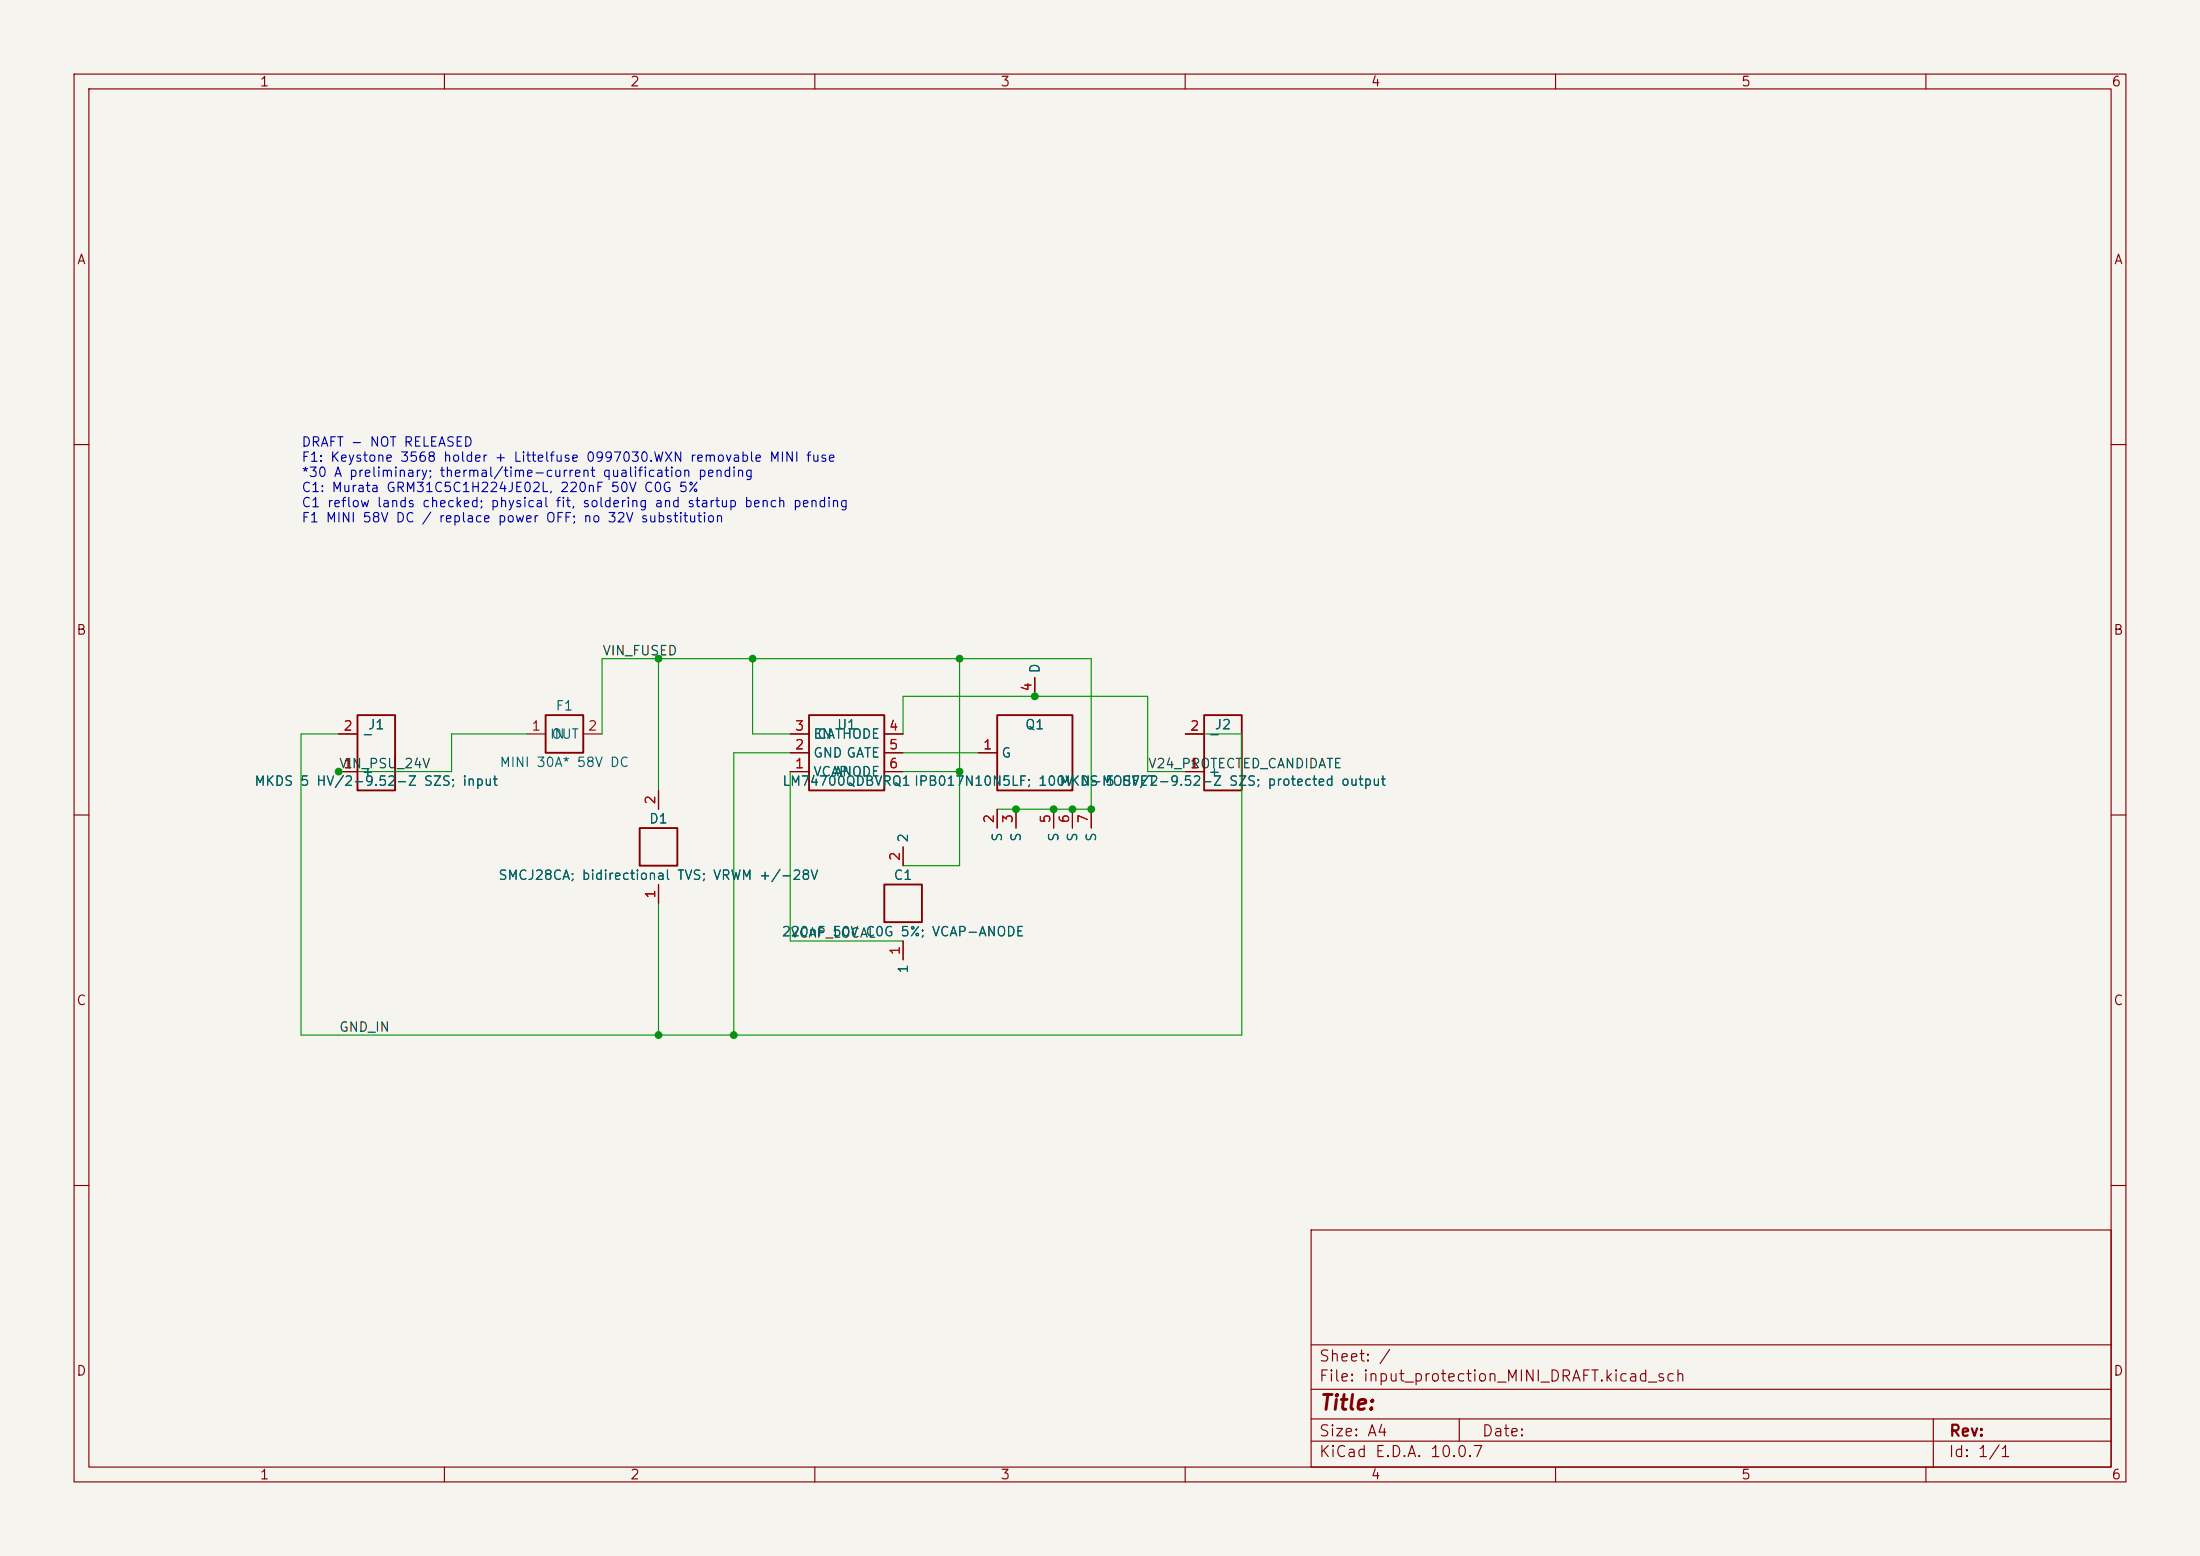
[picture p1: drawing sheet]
(kicad_sch
 (version 20250114)
 (generator "eeschema")
 (generator_version "9.0")
 (paper "A4")
 (lib_symbols
  (symbol "PWR_PORT_2_G"
  (exclude_from_sim no)
  (in_bom yes)
  (on_board yes)
  (property "Reference" "J" (at 0 -1.27 0) (effects (font (size 1.27 1.27))))
  (property "Value" "PWR_PORT_2_G" (at 0 1.27 0) (effects (font (size 1.27 1.27))))
  (property "Footprint" "" (at 0 0 0) (effects (font (size 1.27 1.27)) (hide yes)))
  (property "Datasheet" "~" (at 0 0 0) (effects (font (size 1.27 1.27)) (hide yes)))
  (symbol "PWR_PORT_2_G_0_1"
   (rectangle (start -2.54 -5.08) (end 2.54 5.08) (stroke (width 0.254) (type default)) (fill (type none))))
  (symbol "PWR_PORT_2_G_1_1"
   (pin passive line (at -5.08 -2.54 0) (length 2.54) (name "+" (effects (font (size 1.27 1.27)))) (number "1" (effects (font (size 1.27 1.27)))))
   (pin passive line (at -5.08 2.54 0) (length 2.54) (name "-" (effects (font (size 1.27 1.27)))) (number "2" (effects (font (size 1.27 1.27))))))
  (embedded_fonts no))
  (symbol "FUSE_2_G"
  (exclude_from_sim no)
  (in_bom yes)
  (on_board yes)
  (property "Reference" "F" (at 0 -1.27 0) (effects (font (size 1.27 1.27))))
  (property "Value" "FUSE_2_G" (at 0 1.27 0) (effects (font (size 1.27 1.27))))
  (property "Footprint" "" (at 0 0 0) (effects (font (size 1.27 1.27)) (hide yes)))
  (property "Datasheet" "~" (at 0 0 0) (effects (font (size 1.27 1.27)) (hide yes)))
  (symbol "FUSE_2_G_0_1"
   (rectangle (start -2.54 -2.54) (end 2.54 2.54) (stroke (width 0.254) (type default)) (fill (type none))))
  (symbol "FUSE_2_G_1_1"
   (pin passive line (at -5.08 0 0) (length 2.54) (name "IN" (effects (font (size 1.27 1.27)))) (number "1" (effects (font (size 1.27 1.27)))))
   (pin passive line (at 5.08 0 180) (length 2.54) (name "OUT" (effects (font (size 1.27 1.27)))) (number "2" (effects (font (size 1.27 1.27))))))
  (embedded_fonts no))
  (symbol "TVS_BIDIR_2_G"
  (exclude_from_sim no)
  (in_bom yes)
  (on_board yes)
  (property "Reference" "D" (at 0 -1.27 0) (effects (font (size 1.27 1.27))))
  (property "Value" "TVS_BIDIR_2_G" (at 0 1.27 0) (effects (font (size 1.27 1.27))))
  (property "Footprint" "" (at 0 0 0) (effects (font (size 1.27 1.27)) (hide yes)))
  (property "Datasheet" "https://www.diodes.com/assets/Datasheets/SMCJxxCA.pdf" (at 0 0 0) (effects (font (size 1.27 1.27)) (hide yes)))
  (symbol "TVS_BIDIR_2_G_0_1"
   (rectangle (start -2.54 -2.54) (end 2.54 2.54) (stroke (width 0.254) (type default)) (fill (type none))))
  (symbol "TVS_BIDIR_2_G_1_1"
   (pin passive line (at 0 -5.08 270) (length 2.54) (name "~" (effects (font (size 1.27 1.27)))) (number "1" (effects (font (size 1.27 1.27)))))
   (pin passive line (at 0 5.08 90) (length 2.54) (name "~" (effects (font (size 1.27 1.27)))) (number "2" (effects (font (size 1.27 1.27))))))
  (embedded_fonts no))
  (symbol "LM74700_Q1_G"
  (exclude_from_sim no)
  (in_bom yes)
  (on_board yes)
  (property "Reference" "U" (at 0 -1.27 0) (effects (font (size 1.27 1.27))))
  (property "Value" "LM74700_Q1_G" (at 0 1.27 0) (effects (font (size 1.27 1.27))))
  (property "Footprint" "" (at 0 0 0) (effects (font (size 1.27 1.27)) (hide yes)))
  (property "Datasheet" "https://www.ti.com/lit/ds/symlink/lm74700-q1.pdf" (at 0 0 0) (effects (font (size 1.27 1.27)) (hide yes)))
  (symbol "LM74700_Q1_G_0_1"
   (rectangle (start -5.08 -5.08) (end 5.08 5.08) (stroke (width 0.254) (type default)) (fill (type none))))
  (symbol "LM74700_Q1_G_1_1"
   (pin passive line (at -7.62 -2.54 0) (length 2.54) (name "VCAP" (effects (font (size 1.27 1.27)))) (number "1" (effects (font (size 1.27 1.27)))))
   (pin power_in line (at -7.62 0 0) (length 2.54) (name "GND" (effects (font (size 1.27 1.27)))) (number "2" (effects (font (size 1.27 1.27)))))
   (pin input line (at -7.62 2.54 0) (length 2.54) (name "EN" (effects (font (size 1.27 1.27)))) (number "3" (effects (font (size 1.27 1.27)))))
   (pin input line (at 7.62 2.54 180) (length 2.54) (name "CATHODE" (effects (font (size 1.27 1.27)))) (number "4" (effects (font (size 1.27 1.27)))))
   (pin output line (at 7.62 0 180) (length 2.54) (name "GATE" (effects (font (size 1.27 1.27)))) (number "5" (effects (font (size 1.27 1.27)))))
   (pin input line (at 7.62 -2.54 180) (length 2.54) (name "ANODE" (effects (font (size 1.27 1.27)))) (number "6" (effects (font (size 1.27 1.27))))))
  (embedded_fonts no))
  (symbol "NMOS_DGS_G"
  (exclude_from_sim no)
  (in_bom yes)
  (on_board yes)
  (property "Reference" "Q" (at 0 -1.27 0) (effects (font (size 1.27 1.27))))
  (property "Value" "NMOS_DGS_G" (at 0 1.27 0) (effects (font (size 1.27 1.27))))
  (property "Footprint" "" (at 0 0 0) (effects (font (size 1.27 1.27)) (hide yes)))
  (property "Datasheet" "https://www.infineon.com/dgdl/Infineon-IPB017N10N5LF-DataSheet-v02_03-EN.pdf" (at 0 0 0) (effects (font (size 1.27 1.27)) (hide yes)))
  (symbol "NMOS_DGS_G_0_1"
   (rectangle (start -5.08 -5.08) (end 5.08 5.08) (stroke (width 0.254) (type default)) (fill (type none))))
  (symbol "NMOS_DGS_G_1_1"
   (pin input line (at -7.62 0 0) (length 2.54) (name "G" (effects (font (size 1.27 1.27)))) (number "1" (effects (font (size 1.27 1.27)))))
   (pin passive line (at 0 -7.62 270) (length 2.54) (name "S" (effects (font (size 1.27 1.27)))) (number "2" (effects (font (size 1.27 1.27)))))
   (pin passive line (at 0 7.62 90) (length 2.54) (name "D" (effects (font (size 1.27 1.27)))) (number "3" (effects (font (size 1.27 1.27))))))
  (embedded_fonts no))
  (symbol "CAP_2_G"
  (exclude_from_sim no)
  (in_bom yes)
  (on_board yes)
  (property "Reference" "C" (at 0 -1.27 0) (effects (font (size 1.27 1.27))))
  (property "Value" "CAP_2_G" (at 0 1.27 0) (effects (font (size 1.27 1.27))))
  (property "Footprint" "" (at 0 0 0) (effects (font (size 1.27 1.27)) (hide yes)))
  (property "Datasheet" "~" (at 0 0 0) (effects (font (size 1.27 1.27)) (hide yes)))
  (symbol "CAP_2_G_0_1"
   (rectangle (start -2.54 -2.54) (end 2.54 2.54) (stroke (width 0.254) (type default)) (fill (type none))))
  (symbol "CAP_2_G_1_1"
   (pin passive line (at 0 -5.08 270) (length 2.54) (name "1" (effects (font (size 1.27 1.27)))) (number "1" (effects (font (size 1.27 1.27)))))
   (pin passive line (at 0 5.08 90) (length 2.54) (name "2" (effects (font (size 1.27 1.27)))) (number "2" (effects (font (size 1.27 1.27))))))
  (embedded_fonts no))
  (symbol "PWR_PORT_2_G_PWR"
  (exclude_from_sim no)
  (in_bom yes)
  (on_board yes)
  (property "Reference" "J" (at 0 -1.27 0) (effects (font (size 1.27 1.27))))
  (property "Value" "PWR_PORT_2_G_PWR" (at 0 1.27 0) (effects (font (size 1.27 1.27))))
  (property "Footprint" "" (at 0 0 0) (effects (font (size 1.27 1.27)) (hide yes)))
  (property "Datasheet" "~" (at 0 0 0) (effects (font (size 1.27 1.27)) (hide yes)))
  (symbol "PWR_PORT_2_G_PWR_0_1"
   (rectangle (start -2.54 -5.08) (end 2.54 5.08) (stroke (width 0.254) (type default)) (fill (type none))))
  (symbol "PWR_PORT_2_G_PWR_1_1"
   (pin power_out line (at -5.08 -2.54 0) (length 2.54) (name "+" (effects (font (size 1.27 1.27)))) (number "1" (effects (font (size 1.27 1.27)))))
   (pin power_out line (at -5.08 2.54 0) (length 2.54) (name "-" (effects (font (size 1.27 1.27)))) (number "2" (effects (font (size 1.27 1.27))))))
  (embedded_fonts no))
  (symbol "NMOS_IPB017N10N5LF_G"
  (exclude_from_sim no)
  (in_bom yes)
  (on_board yes)
  (property "Reference" "Q" (at 0 -1.27 0) (effects (font (size 1.27 1.27))))
  (property "Value" "NMOS_IPB017N10N5LF_G" (at 0 1.27 0) (effects (font (size 1.27 1.27))))
  (property "Footprint" "" (at 0 0 0) (effects (font (size 1.27 1.27)) (hide yes)))
  (property "Datasheet" "https://www.infineon.com/dgdl/Infineon-IPB017N10N5LF-DataSheet-v02_03-EN.pdf" (at 0 0 0) (effects (font (size 1.27 1.27)) (hide yes)))
  (symbol "NMOS_IPB017N10N5LF_G_0_1"
   (rectangle (start -5.08 -5.08) (end 5.08 5.08) (stroke (width 0.254) (type default)) (fill (type none))))
  (symbol "NMOS_IPB017N10N5LF_G_1_1"
   (pin input line (at -7.62 0 0) (length 2.54) (name "G" (effects (font (size 1.27 1.27)))) (number "1" (effects (font (size 1.27 1.27)))))
   (pin passive line (at -5.08 -7.62 270) (length 2.54) (name "S" (effects (font (size 1.27 1.27)))) (number "2" (effects (font (size 1.27 1.27)))))
   (pin passive line (at -2.54 -7.62 270) (length 2.54) (name "S" (effects (font (size 1.27 1.27)))) (number "3" (effects (font (size 1.27 1.27)))))
   (pin passive line (at 0 7.62 90) (length 2.54) (name "D" (effects (font (size 1.27 1.27)))) (number "4" (effects (font (size 1.27 1.27)))))
   (pin passive line (at 2.54 -7.62 270) (length 2.54) (name "S" (effects (font (size 1.27 1.27)))) (number "5" (effects (font (size 1.27 1.27)))))
   (pin passive line (at 5.08 -7.62 270) (length 2.54) (name "S" (effects (font (size 1.27 1.27)))) (number "6" (effects (font (size 1.27 1.27)))))
   (pin passive line (at 7.62 -7.62 270) (length 2.54) (name "S" (effects (font (size 1.27 1.27)))) (number "7" (effects (font (size 1.27 1.27))))))
  (embedded_fonts no)))
 (symbol
 (lib_name "FUSE_2_G")
 (lib_id "input_protection_CANDIDATE:FUSE_2_G")
 (at 76.2 99.06 0)
 (unit 1)
 (exclude_from_sim no)
 (in_bom yes)
 (on_board yes)
 (dnp no)
 (property "Reference" "F1"
  (at 76.2 95.25 0)
  (effects (font (size 1.27 1.27))))
 (property "Value" "MINI 30A* 58V DC"
  (at 76.2 102.87 0)
  (effects (font (size 1.27 1.27))))
 (property "Footprint" "Sirokko_Input:Keystone_3568_MINI_Blade_DRAFT"
  (at 76.2 99.06 0)
  (effects (font (size 1.27 1.27)) (hide yes)))
 (property "Datasheet" "https://static.chipdip.ru/lib/211/DOC012211849.pdf"
  (at 76.2 99.06 0)
  (effects (font (size 1.27 1.27)) (hide yes)))
 (property "MPN" "0997030.WXN"
 (id 0)
 (at 76.2 99.06 0)
 (effects
  (font (size 1.27 1.27))
  (hide yes)))
 (property "Manufacturer" "Littelfuse" (at 76.2 99.06 0) (effects (font (size 1.27 1.27)) (hide yes)))
 (property "Holder_Manufacturer" "Keystone Electronics" (at 76.2 99.06 0) (effects (font (size 1.27 1.27)) (hide yes)))
 (property "Holder_MPN" "3568" (at 76.2 99.06 0) (effects (font (size 1.27 1.27)) (hide yes)))
 (property "Fuse_MPN" "0997030.WXN" (at 76.2 99.06 0) (effects (font (size 1.27 1.27)) (hide yes)))
 (property "Fuse_Rating" "30 A preliminary; 58 VDC; interrupting 1000 A @ 58 VDC" (at 76.2 99.06 0) (effects (font (size 1.27 1.27)) (hide yes)))
 (property "Holder_Rating" "30 A @ 500 VAC catalog rating; not a DC load-break switch" (at 76.2 99.06 0) (effects (font (size 1.27 1.27)) (hide yes)))
 (property "Holder_Datasheet" "https://static.chipdip.ru/lib/237/DOC011237511.pdf" (at 76.2 99.06 0) (effects (font (size 1.27 1.27)) (hide yes)))
 (property "Assembly" "F1 fuse function: removable MINI insert plus two-terminal PCB holder; pads 1/1 and 2/2" (at 76.2 99.06 0) (effects (font (size 1.27 1.27)) (hide yes)))
 (property "Qualification" "DRAFT - NOT RELEASED; holder thermal and time-current coordination pending" (at 76.2 99.06 0) (effects (font (size 1.27 1.27)) (hide yes)))
 (property "Service" "F1 MINI 58V DC / replace power OFF; 32V fuse is not equivalent" (at 76.2 99.06 0) (effects (font (size 1.27 1.27)) (hide yes)))
 (pin "1")
 (pin "2")
 (instances
  (project "input_protection_MINI_DRAFT" (path "" (reference "F1") (unit 1)))))
 (symbol
 (lib_name "TVS_BIDIR_2_G")
 (lib_id "input_protection_CANDIDATE:TVS_BIDIR_2_G")
 (at 88.9 114.3 0)
 (unit 1)
 (exclude_from_sim no)
 (in_bom yes)
 (on_board yes)
 (dnp no)
 (property "Reference" "D1"
  (at 88.9 110.49 0)
  (effects (font (size 1.27 1.27))))
 (property "Value" "SMCJ28CA; bidirectional TVS; VRWM +/-28V"
  (at 88.9 118.11 0)
  (effects (font (size 1.27 1.27))))
 (property "Footprint" ""
  (at 88.9 114.3 0)
  (effects (font (size 1.27 1.27)) (hide yes)))
 (property "Datasheet" "~"
  (at 88.9 114.3 0)
  (effects (font (size 1.27 1.27)) (hide yes)))
 (property "MPN" "SMCJ28CA"
 (id 0)
 (at 88.9 114.3 0)
 (effects
  (font (size 1.27 1.27))
  (hide yes)))
 (pin "1")
 (pin "2")
 (instances
  (project "input_protection_MINI_DRAFT" (path "" (reference "D1") (unit 1)))))
 (symbol
 (lib_name "LM74700_Q1_G")
 (lib_id "input_protection_CANDIDATE:LM74700_Q1_G")
 (at 114.3 101.6 0)
 (unit 1)
 (exclude_from_sim no)
 (in_bom yes)
 (on_board yes)
 (dnp no)
 (property "Reference" "U1"
  (at 114.3 97.79 0)
  (effects (font (size 1.27 1.27))))
 (property "Value" "LM74700QDBVRQ1"
  (at 114.3 105.41 0)
  (effects (font (size 1.27 1.27))))
 (property "Footprint" ""
  (at 114.3 101.6 0)
  (effects (font (size 1.27 1.27)) (hide yes)))
 (property "Datasheet" "~"
  (at 114.3 101.6 0)
  (effects (font (size 1.27 1.27)) (hide yes)))
 (property "MPN" "LM74700QDBVRQ1"
 (id 0)
 (at 114.3 101.6 0)
 (effects
  (font (size 1.27 1.27))
  (hide yes)))
 (pin "1")
 (pin "2")
 (pin "3")
 (pin "4")
 (pin "5")
 (pin "6")
 (instances
  (project "input_protection_MINI_DRAFT" (path "" (reference "U1") (unit 1)))))
 (symbol
 (lib_name "CAP_2_G")
 (lib_id "input_protection_CANDIDATE:CAP_2_G")
 (at 121.92 121.92 0)
 (unit 1)
 (exclude_from_sim no)
 (in_bom yes)
 (on_board yes)
 (dnp no)
 (property "Reference" "C1"
  (at 121.92 118.11 0)
  (effects (font (size 1.27 1.27))))
 (property "Value" "220nF 50V C0G 5%; VCAP-ANODE"
  (at 121.92 125.73 0)
  (effects (font (size 1.27 1.27))))
 (property "Footprint" "Sirokko_Input:Murata_GRM31C5C1H224JE02L_Reflow"
  (at 121.92 121.92 0)
  (effects (font (size 1.27 1.27)) (hide yes)))
 (property "Datasheet" "~"
  (at 121.92 121.92 0)
  (effects (font (size 1.27 1.27)) (hide yes)))
 (property "MPN" "GRM31C5C1H224JE02L"
 (id 0)
 (at 121.92 121.92 0)
 (effects
  (font (size 1.27 1.27))
  (hide yes)))
 (property "Qualification" "DRAFT; initial Cmin 208.373nF at +25..+125C; cold Table A checked; Murata reflow lands and isolated DRC checked; physical fit, soldering and startup bench pending"
 (id 1)
 (at 121.92 121.92 0)
 (effects
  (font (size 1.27 1.27))
  (hide yes)))
 (pin "1")
 (pin "2")
 (instances
  (project "input_protection_MINI_DRAFT" (path "" (reference "C1") (unit 1)))))
 (symbol
 (lib_name "PWR_PORT_2_G")
 (lib_id "input_protection_CANDIDATE:PWR_PORT_2_G")
 (at 165.1 101.6 0)
 (unit 1)
 (exclude_from_sim no)
 (in_bom yes)
 (on_board yes)
 (dnp no)
 (property "Reference" "J2"
  (at 165.1 97.79 0)
  (effects (font (size 1.27 1.27))))
 (property "Value" "MKDS 5 HV/2-9.52-Z SZS; protected output"
  (at 165.1 105.41 0)
  (effects (font (size 1.27 1.27))))
 (property "Footprint" ""
  (at 165.1 101.6 0)
  (effects (font (size 1.27 1.27)) (hide yes)))
 (property "Datasheet" "~"
  (at 165.1 101.6 0)
  (effects (font (size 1.27 1.27)) (hide yes)))
 (pin "1")
 (pin "2")
 (instances
  (project "input_protection_MINI_DRAFT" (path "" (reference "J2") (unit 1)))))
 (symbol
 (lib_name "PWR_PORT_2_G_PWR")
 (lib_id "input_protection_CANDIDATE:PWR_PORT_2_G_PWR")
 (at 50.8 101.6 0)
 (unit 1)
 (exclude_from_sim no)
 (in_bom yes)
 (on_board yes)
 (dnp no)
 (property "Reference" "J1"
  (at 50.8 97.79 0)
  (effects (font (size 1.27 1.27))))
 (property "Value" "MKDS 5 HV/2-9.52-Z SZS; input"
  (at 50.8 105.41 0)
  (effects (font (size 1.27 1.27))))
 (property "Footprint" ""
  (at 50.8 101.6 0)
  (effects (font (size 1.27 1.27)) (hide yes)))
 (property "Datasheet" "~"
  (at 50.8 101.6 0)
  (effects (font (size 1.27 1.27)) (hide yes)))
 (pin "1")
 (pin "2")
 (instances
  (project "input_protection_MINI_DRAFT" (path "" (reference "J1") (unit 1)))))
 (symbol
 (lib_name "NMOS_IPB017N10N5LF_G")
 (lib_id "input_protection_CANDIDATE:NMOS_IPB017N10N5LF_G")
 (at 139.7 101.6 0)
 (unit 1)
 (exclude_from_sim no)
 (in_bom yes)
 (on_board yes)
 (dnp no)
 (property "Reference" "Q1"
  (at 139.7 97.79 0)
  (effects (font (size 1.27 1.27))))
 (property "Value" "IPB017N10N5LF; 100V N-MOSFET"
  (at 139.7 105.41 0)
  (effects (font (size 1.27 1.27))))
 (property "Footprint" ""
  (at 139.7 101.6 0)
  (effects (font (size 1.27 1.27)) (hide yes)))
 (property "Datasheet" "~"
  (at 139.7 101.6 0)
  (effects (font (size 1.27 1.27)) (hide yes)))
 (property "MPN" "IPB017N10N5LF"
 (id 0)
 (at 139.7 101.6 0)
 (effects
  (font (size 1.27 1.27))
  (hide yes)))
 (pin "1")
 (pin "2")
 (pin "3")
 (pin "4")
 (pin "5")
 (pin "6")
 (pin "7")
 (instances
  (project "input_protection_MINI_DRAFT" (path "" (reference "Q1") (unit 1)))))
 (wire
 (pts
  (xy 45.72 104.14) (xy 60.96 104.14))
 (stroke
  (width 0)
  (type default)))
 (wire
 (pts
  (xy 60.96 104.14) (xy 60.96 99.06))
 (stroke
  (width 0)
  (type default)))
 (wire
 (pts
  (xy 60.96 99.06) (xy 71.12 99.06))
 (stroke
  (width 0)
  (type default)))
 (wire
 (pts
  (xy 81.28 99.06) (xy 81.28 88.9))
 (stroke
  (width 0)
  (type default)))
 (wire
 (pts
  (xy 81.28 88.9) (xy 88.9 88.9))
 (stroke
  (width 0)
  (type default)))
 (wire
 (pts
  (xy 88.9 88.9) (xy 101.6 88.9))
 (stroke
  (width 0)
  (type default)))
 (wire
 (pts
  (xy 101.6 88.9) (xy 129.54 88.9))
 (stroke
  (width 0)
  (type default)))
 (wire
 (pts
  (xy 129.54 88.9) (xy 147.32 88.9))
 (stroke
  (width 0)
  (type default)))
 (wire
 (pts
  (xy 147.32 88.9) (xy 147.32 109.22))
 (stroke
  (width 0)
  (type default)))
 (wire
 (pts
  (xy 147.32 109.22) (xy 144.78 109.22))
 (stroke
  (width 0)
  (type default)))
 (wire
 (pts
  (xy 144.78 109.22) (xy 142.24 109.22))
 (stroke
  (width 0)
  (type default)))
 (wire
 (pts
  (xy 142.24 109.22) (xy 139.7 109.22))
 (stroke
  (width 0)
  (type default)))
 (wire
 (pts
  (xy 121.92 104.14) (xy 129.54 104.14))
 (stroke
  (width 0)
  (type default)))
 (wire
 (pts
  (xy 129.54 104.14) (xy 129.54 88.9))
 (stroke
  (width 0)
  (type default)))
 (wire
 (pts
  (xy 106.68 99.06) (xy 101.6 99.06))
 (stroke
  (width 0)
  (type default)))
 (wire
 (pts
  (xy 101.6 99.06) (xy 101.6 88.9))
 (stroke
  (width 0)
  (type default)))
 (wire
 (pts
  (xy 121.92 116.84) (xy 129.54 116.84))
 (stroke
  (width 0)
  (type default)))
 (wire
 (pts
  (xy 129.54 116.84) (xy 129.54 104.14))
 (stroke
  (width 0)
  (type default)))
 (wire
 (pts
  (xy 106.68 104.14) (xy 106.68 127))
 (stroke
  (width 0)
  (type default)))
 (wire
 (pts
  (xy 106.68 127) (xy 121.92 127))
 (stroke
  (width 0)
  (type default)))
 (wire
 (pts
  (xy 45.72 139.7) (xy 88.9 139.7))
 (stroke
  (width 0)
  (type default)))
 (wire
 (pts
  (xy 88.9 139.7) (xy 99.06 139.7))
 (stroke
  (width 0)
  (type default)))
 (wire
 (pts
  (xy 99.06 139.7) (xy 167.64 139.7))
 (stroke
  (width 0)
  (type default)))
 (wire
 (pts
  (xy 167.64 139.7) (xy 167.64 99.06))
 (stroke
  (width 0)
  (type default)))
 (wire
 (pts
  (xy 167.64 99.06) (xy 160.02 99.06))
 (stroke
  (width 0)
  (type default)))
 (wire
 (pts
  (xy 88.9 119.38) (xy 88.9 139.7))
 (stroke
  (width 0)
  (type default)))
 (wire
 (pts
  (xy 106.68 101.6) (xy 99.06 101.6))
 (stroke
  (width 0)
  (type default)))
 (wire
 (pts
  (xy 99.06 101.6) (xy 99.06 139.7))
 (stroke
  (width 0)
  (type default)))
 (wire
 (pts
  (xy 88.9 109.22) (xy 88.9 88.9))
 (stroke
  (width 0)
  (type default)))
 (wire
 (pts
  (xy 121.92 99.06) (xy 121.92 93.98))
 (stroke
  (width 0)
  (type default)))
 (wire
 (pts
  (xy 121.92 93.98) (xy 139.7 93.98))
 (stroke
  (width 0)
  (type default)))
 (wire
 (pts
  (xy 139.7 93.98) (xy 154.94 93.98))
 (stroke
  (width 0)
  (type default)))
 (wire
 (pts
  (xy 154.94 93.98) (xy 154.94 104.14))
 (stroke
  (width 0)
  (type default)))
 (wire
 (pts
  (xy 154.94 104.14) (xy 160.02 104.14))
 (stroke
  (width 0)
  (type default)))
 (wire
 (pts
  (xy 121.92 101.6) (xy 132.08 101.6))
 (stroke
  (width 0)
  (type default)))
 (wire
 (pts
  (xy 45.72 99.06) (xy 40.64 99.06))
 (stroke
  (width 0)
  (type default)))
 (wire
 (pts
  (xy 40.64 99.06) (xy 40.64 139.7))
 (stroke
  (width 0)
  (type default)))
 (wire
 (pts
  (xy 40.64 139.7) (xy 45.72 139.7))
 (stroke
  (width 0)
  (type default)))
 (wire
 (pts
  (xy 134.62 109.22) (xy 137.16 109.22))
 (stroke
  (width 0)
  (type default)))
 (wire
 (pts
  (xy 137.16 109.22) (xy 139.7 109.22))
 (stroke
  (width 0)
  (type default)))
 (junction
 (at 45.72 104.14)
 (diameter 0)
 (color 0 0 0 0))
 (junction
 (at 129.54 104.14)
 (diameter 0)
 (color 0 0 0 0))
 (junction
 (at 129.54 88.9)
 (diameter 0)
 (color 0 0 0 0))
 (junction
 (at 101.6 88.9)
 (diameter 0)
 (color 0 0 0 0))
 (junction
 (at 88.9 139.7)
 (diameter 0)
 (color 0 0 0 0))
 (junction
 (at 99.06 139.7)
 (diameter 0)
 (color 0 0 0 0))
 (junction
 (at 88.9 88.9)
 (diameter 0)
 (color 0 0 0 0))
 (junction
 (at 139.7 93.98)
 (diameter 0)
 (color 0 0 0 0))
 (junction
 (at 147.32 109.22)
 (diameter 0)
 (color 0 0 0 0))
 (junction
 (at 137.16 109.22)
 (diameter 0)
 (color 0 0 0 0))
 (junction
 (at 142.24 109.22)
 (diameter 0)
 (color 0 0 0 0))
 (junction
 (at 144.78 109.22)
 (diameter 0)
 (color 0 0 0 0))
 (label "VIN_PSU_24V"
  (at 45.72 104.14 0)
  (effects (font (size 1.27 1.27)) (justify left bottom)))
 (label "VIN_FUSED"
  (at 81.28 88.9 0)
  (effects (font (size 1.27 1.27)) (justify left bottom)))
 (label "GND_IN"
  (at 45.72 139.7 0)
  (effects (font (size 1.27 1.27)) (justify left bottom)))
 (label "V24_PROTECTED_CANDIDATE"
  (at 154.94 104.14 0)
  (effects (font (size 1.27 1.27)) (justify left bottom)))
 (label "VCAP_LOCAL"
  (at 106.68 127 0)
  (effects (font (size 1.27 1.27)) (justify left bottom)))
 (text "DRAFT - NOT RELEASED\nF1: Keystone 3568 holder + Littelfuse 0997030.WXN removable MINI fuse\n*30 A preliminary; thermal/time-current qualification pending\nC1: Murata GRM31C5C1H224JE02L, 220nF 50V C0G 5%\nC1 reflow lands checked; physical fit, soldering and startup bench pending\nF1 MINI 58V DC / replace power OFF; no 32V substitution" (at 40.64 65 0) (effects (font (size 1.27 1.27)) (justify left)))
 (symbol_instances
  (path "" (reference "C1") (unit 1)
   (value "220nF 50V C0G 5%; VCAP-ANODE")
   (footprint "Sirokko_Input:Murata_GRM31C5C1H224JE02L_Reflow")))
 (sheet_instances
  (path ""
   (page "1")))
 (embedded_fonts no))
